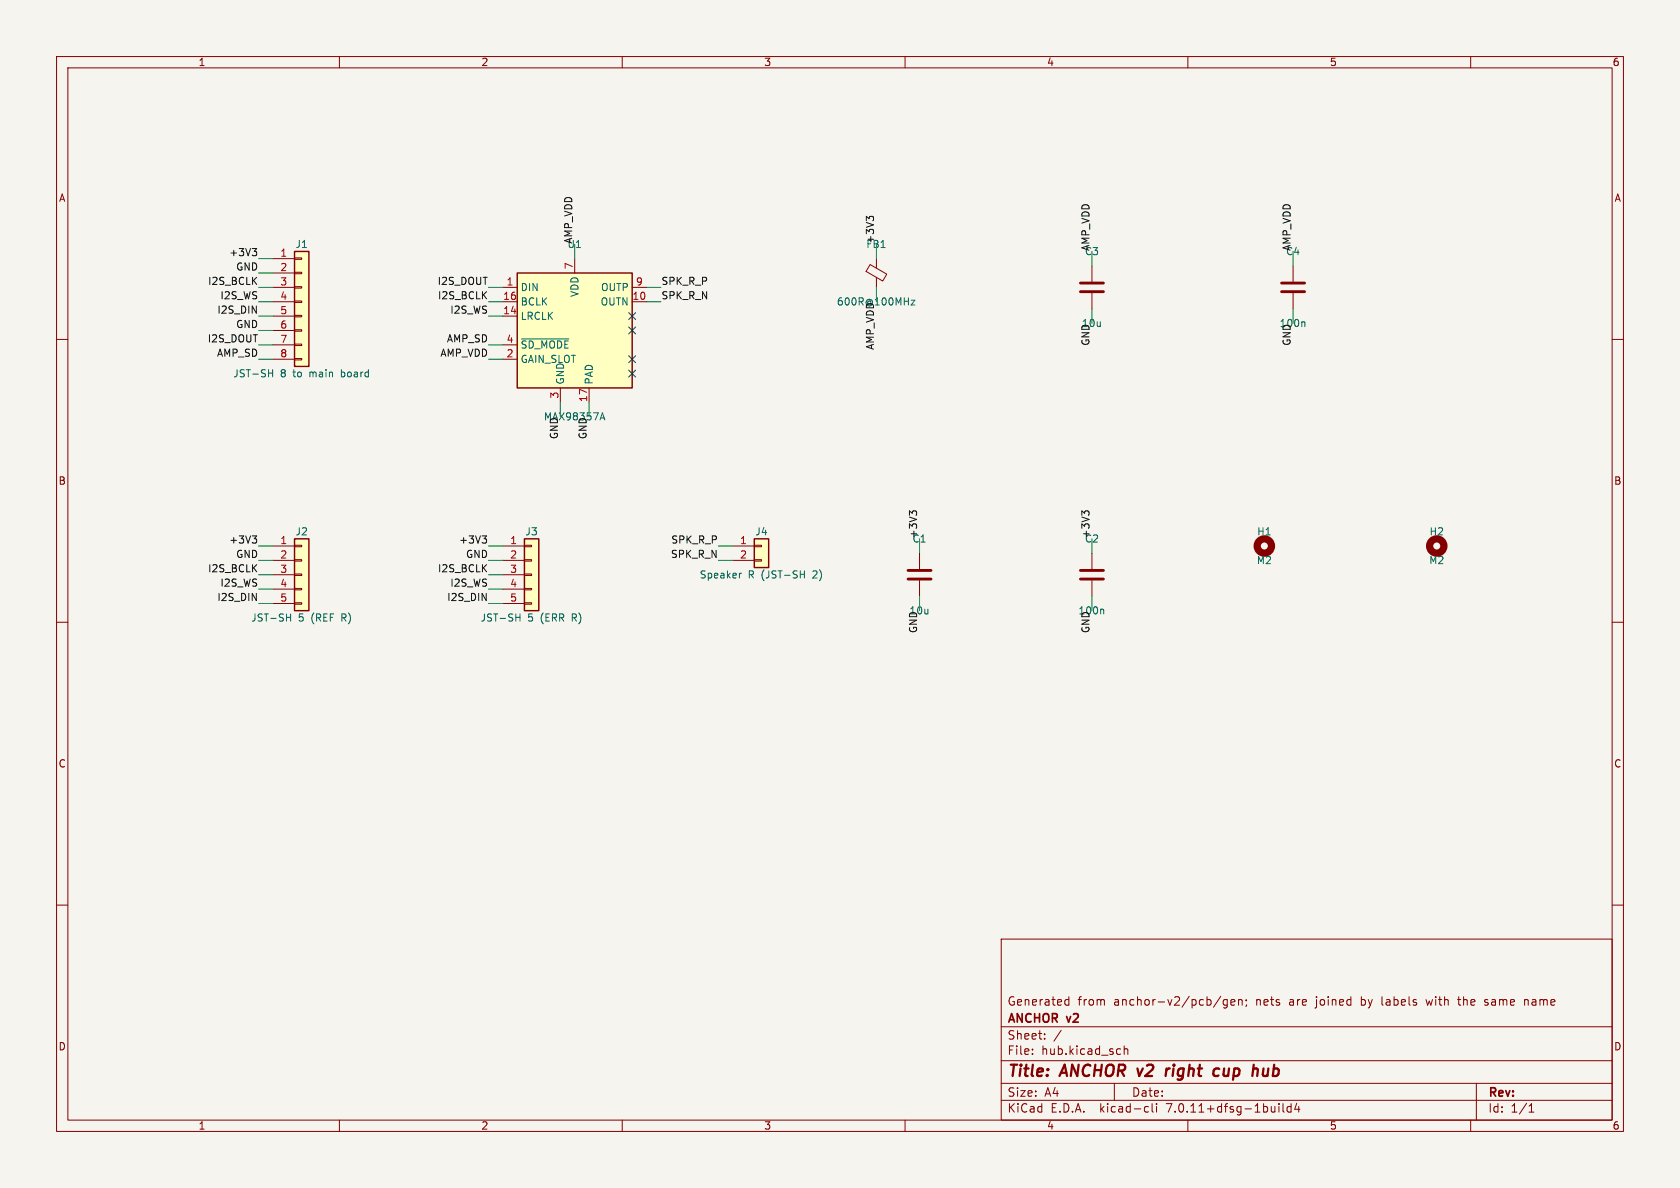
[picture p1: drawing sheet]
(kicad_sch (version 20230121) (generator eeschema) (paper "A4") (title_block (title "ANCHOR v2 right cup hub") (company "ANCHOR v2") (comment 1 "Generated from anchor-v2/pcb/gen; nets are joined by labels with the same name")) (lib_symbols (symbol "Connector_Generic:Conn_01x08" (pin_names (offset 1.016) hide) (in_bom yes) (on_board yes) (property "Reference" "J" (at 0 10.16 0) (effects (font (size 1.27 1.27)))) (property "Value" "Conn_01x08" (at 0 -12.7 0) (effects (font (size 1.27 1.27)))) (property "Footprint" "" (at 0 0 0) (effects (font (size 1.27 1.27)) hide)) (property "Datasheet" "~" (at 0 0 0) (effects (font (size 1.27 1.27)) hide)) (property "ki_keywords" "connector" (at 0 0 0) (effects (font (size 1.27 1.27)) hide)) (property "ki_description" "Generic connector, single row, 01x08, script generated (kicad-library-utils/schlib/autogen/connector/)" (at 0 0 0) (effects (font (size 1.27 1.27)) hide)) (property "ki_fp_filters" "Connector*:*_1x??_*" (at 0 0 0) (effects (font (size 1.27 1.27)) hide)) (symbol "Conn_01x08_1_1" (rectangle (start -1.27 -10.033) (end 0 -10.287) (stroke (width 0.1524) (type default)) (fill (type none))) (rectangle (start -1.27 -7.493) (end 0 -7.747) (stroke (width 0.1524) (type default)) (fill (type none))) (rectangle (start -1.27 -4.953) (end 0 -5.207) (stroke (width 0.1524) (type default)) (fill (type none))) (rectangle (start -1.27 -2.413) (end 0 -2.667) (stroke (width 0.1524) (type default)) (fill (type none))) (rectangle (start -1.27 0.127) (end 0 -0.127) (stroke (width 0.1524) (type default)) (fill (type none))) (rectangle (start -1.27 2.667) (end 0 2.413) (stroke (width 0.1524) (type default)) (fill (type none))) (rectangle (start -1.27 5.207) (end 0 4.953) (stroke (width 0.1524) (type default)) (fill (type none))) (rectangle (start -1.27 7.747) (end 0 7.493) (stroke (width 0.1524) (type default)) (fill (type none))) (rectangle (start -1.27 8.89) (end 1.27 -11.43) (stroke (width 0.254) (type default)) (fill (type background))) (pin passive line (at -5.08 7.62 0) (length 3.81) (name "Pin_1" (effects (font (size 1.27 1.27)))) (number "1" (effects (font (size 1.27 1.27))))) (pin passive line (at -5.08 5.08 0) (length 3.81) (name "Pin_2" (effects (font (size 1.27 1.27)))) (number "2" (effects (font (size 1.27 1.27))))) (pin passive line (at -5.08 2.54 0) (length 3.81) (name "Pin_3" (effects (font (size 1.27 1.27)))) (number "3" (effects (font (size 1.27 1.27))))) (pin passive line (at -5.08 0 0) (length 3.81) (name "Pin_4" (effects (font (size 1.27 1.27)))) (number "4" (effects (font (size 1.27 1.27))))) (pin passive line (at -5.08 -2.54 0) (length 3.81) (name "Pin_5" (effects (font (size 1.27 1.27)))) (number "5" (effects (font (size 1.27 1.27))))) (pin passive line (at -5.08 -5.08 0) (length 3.81) (name "Pin_6" (effects (font (size 1.27 1.27)))) (number "6" (effects (font (size 1.27 1.27))))) (pin passive line (at -5.08 -7.62 0) (length 3.81) (name "Pin_7" (effects (font (size 1.27 1.27)))) (number "7" (effects (font (size 1.27 1.27))))) (pin passive line (at -5.08 -10.16 0) (length 3.81) (name "Pin_8" (effects (font (size 1.27 1.27)))) (number "8" (effects (font (size 1.27 1.27))))))) (symbol "Audio:MAX98357A" (in_bom yes) (on_board yes) (property "Reference" "U" (at -8.89 11.43 0) (effects (font (size 1.27 1.27)))) (property "Value" "MAX98357A" (at 10.16 11.43 0) (effects (font (size 1.27 1.27)))) (property "Footprint" "Package_DFN_QFN:TQFN-16-1EP_3x3mm_P0.5mm_EP1.23x1.23mm" (at -1.27 -2.54 0) (effects (font (size 1.27 1.27)) hide)) (property "Datasheet" "https://www.analog.com/media/en/technical-documentation/data-sheets/MAX98357A-MAX98357B.pdf" (at 0 -2.54 0) (effects (font (size 1.27 1.27)) hide)) (property "ki_keywords" "pcm tdm i2s left-justified amplifier audio dac" (at 0 0 0) (effects (font (size 1.27 1.27)) hide)) (property "ki_description" "Mono DAC with amplifier, I2S, PCM, TDM, 32-bit, 96khz, 3.2W, TQFP-16" (at 0 0 0) (effects (font (size 1.27 1.27)) hide)) (property "ki_fp_filters" "TQFN*3x3mm*P0.5mm*EP1.23x1.23mm*" (at 0 0 0) (effects (font (size 1.27 1.27)) hide)) (symbol "MAX98357A_1_1" (rectangle (start -10.16 10.16) (end 10.16 -10.16) (stroke (width 0.254) (type default)) (fill (type background))) (pin input line (at -12.7 7.62 0) (length 2.54) (name "DIN" (effects (font (size 1.27 1.27)))) (number "1" (effects (font (size 1.27 1.27))))) (pin output line (at 12.7 5.08 180) (length 2.54) (name "OUTN" (effects (font (size 1.27 1.27)))) (number "10" (effects (font (size 1.27 1.27))))) (pin passive line (at -2.54 -12.7 90) (length 2.54) hide (name "GND" (effects (font (size 1.27 1.27)))) (number "11" (effects (font (size 1.27 1.27))))) (pin no_connect line (at 10.16 -5.08 180) (length 2.54) hide (name "NC" (effects (font (size 1.27 1.27)))) (number "12" (effects (font (size 1.27 1.27))))) (pin no_connect line (at 10.16 -7.62 180) (length 2.54) hide (name "NC" (effects (font (size 1.27 1.27)))) (number "13" (effects (font (size 1.27 1.27))))) (pin input line (at -12.7 2.54 0) (length 2.54) (name "LRCLK" (effects (font (size 1.27 1.27)))) (number "14" (effects (font (size 1.27 1.27))))) (pin passive line (at -2.54 -12.7 90) (length 2.54) hide (name "GND" (effects (font (size 1.27 1.27)))) (number "15" (effects (font (size 1.27 1.27))))) (pin input line (at -12.7 5.08 0) (length 2.54) (name "BCLK" (effects (font (size 1.27 1.27)))) (number "16" (effects (font (size 1.27 1.27))))) (pin unspecified line (at 2.54 -12.7 90) (length 2.54) (name "PAD" (effects (font (size 1.27 1.27)))) (number "17" (effects (font (size 1.27 1.27))))) (pin passive line (at -12.7 -5.08 0) (length 2.54) (name "GAIN_SLOT" (effects (font (size 1.27 1.27)))) (number "2" (effects (font (size 1.27 1.27))))) (pin power_in line (at -2.54 -12.7 90) (length 2.54) (name "GND" (effects (font (size 1.27 1.27)))) (number "3" (effects (font (size 1.27 1.27))))) (pin input line (at -12.7 -2.54 0) (length 2.54) (name "~{SD_MODE}" (effects (font (size 1.27 1.27)))) (number "4" (effects (font (size 1.27 1.27))))) (pin no_connect line (at 10.16 2.54 180) (length 2.54) hide (name "NC" (effects (font (size 1.27 1.27)))) (number "5" (effects (font (size 1.27 1.27))))) (pin no_connect line (at 10.16 0 180) (length 2.54) hide (name "NC" (effects (font (size 1.27 1.27)))) (number "6" (effects (font (size 1.27 1.27))))) (pin power_in line (at 0 12.7 270) (length 2.54) (name "VDD" (effects (font (size 1.27 1.27)))) (number "7" (effects (font (size 1.27 1.27))))) (pin passive line (at 0 12.7 270) (length 2.54) hide (name "VDD" (effects (font (size 1.27 1.27)))) (number "8" (effects (font (size 1.27 1.27))))) (pin output line (at 12.7 7.62 180) (length 2.54) (name "OUTP" (effects (font (size 1.27 1.27)))) (number "9" (effects (font (size 1.27 1.27))))))) (symbol "Device:FerriteBead_Small" (pin_numbers hide) (pin_names (offset 0)) (in_bom yes) (on_board yes) (property "Reference" "FB" (at 1.905 1.27 0) (effects (font (size 1.27 1.27)) (justify left))) (property "Value" "FerriteBead_Small" (at 1.905 -1.27 0) (effects (font (size 1.27 1.27)) (justify left))) (property "Footprint" "" (at -1.778 0 90) (effects (font (size 1.27 1.27)) hide)) (property "Datasheet" "~" (at 0 0 0) (effects (font (size 1.27 1.27)) hide)) (property "ki_keywords" "L ferrite bead inductor filter" (at 0 0 0) (effects (font (size 1.27 1.27)) hide)) (property "ki_description" "Ferrite bead, small symbol" (at 0 0 0) (effects (font (size 1.27 1.27)) hide)) (property "ki_fp_filters" "Inductor_* L_* *Ferrite*" (at 0 0 0) (effects (font (size 1.27 1.27)) hide)) (symbol "FerriteBead_Small_0_1" (polyline (pts (xy 0 -1.27) (xy 0 -0.7874)) (stroke (width 0) (type default)) (fill (type none))) (polyline (pts (xy 0 0.889) (xy 0 1.2954)) (stroke (width 0) (type default)) (fill (type none))) (polyline (pts (xy -1.8288 0.2794) (xy -1.1176 1.4986) (xy 1.8288 -0.2032) (xy 1.1176 -1.4224) (xy -1.8288 0.2794)) (stroke (width 0) (type default)) (fill (type none)))) (symbol "FerriteBead_Small_1_1" (pin passive line (at 0 2.54 270) (length 1.27) (name "~" (effects (font (size 1.27 1.27)))) (number "1" (effects (font (size 1.27 1.27))))) (pin passive line (at 0 -2.54 90) (length 1.27) (name "~" (effects (font (size 1.27 1.27)))) (number "2" (effects (font (size 1.27 1.27))))))) (symbol "Device:C" (pin_numbers hide) (pin_names (offset 0.254)) (in_bom yes) (on_board yes) (property "Reference" "C" (at 0.635 2.54 0) (effects (font (size 1.27 1.27)) (justify left))) (property "Value" "C" (at 0.635 -2.54 0) (effects (font (size 1.27 1.27)) (justify left))) (property "Footprint" "" (at 0.9652 -3.81 0) (effects (font (size 1.27 1.27)) hide)) (property "Datasheet" "~" (at 0 0 0) (effects (font (size 1.27 1.27)) hide)) (property "ki_keywords" "cap capacitor" (at 0 0 0) (effects (font (size 1.27 1.27)) hide)) (property "ki_description" "Unpolarized capacitor" (at 0 0 0) (effects (font (size 1.27 1.27)) hide)) (property "ki_fp_filters" "C_*" (at 0 0 0) (effects (font (size 1.27 1.27)) hide)) (symbol "C_0_1" (polyline (pts (xy -2.032 -0.762) (xy 2.032 -0.762)) (stroke (width 0.508) (type default)) (fill (type none))) (polyline (pts (xy -2.032 0.762) (xy 2.032 0.762)) (stroke (width 0.508) (type default)) (fill (type none)))) (symbol "C_1_1" (pin passive line (at 0 3.81 270) (length 2.794) (name "~" (effects (font (size 1.27 1.27)))) (number "1" (effects (font (size 1.27 1.27))))) (pin passive line (at 0 -3.81 90) (length 2.794) (name "~" (effects (font (size 1.27 1.27)))) (number "2" (effects (font (size 1.27 1.27))))))) (symbol "Connector_Generic:Conn_01x05" (pin_names (offset 1.016) hide) (in_bom yes) (on_board yes) (property "Reference" "J" (at 0 7.62 0) (effects (font (size 1.27 1.27)))) (property "Value" "Conn_01x05" (at 0 -7.62 0) (effects (font (size 1.27 1.27)))) (property "Footprint" "" (at 0 0 0) (effects (font (size 1.27 1.27)) hide)) (property "Datasheet" "~" (at 0 0 0) (effects (font (size 1.27 1.27)) hide)) (property "ki_keywords" "connector" (at 0 0 0) (effects (font (size 1.27 1.27)) hide)) (property "ki_description" "Generic connector, single row, 01x05, script generated (kicad-library-utils/schlib/autogen/connector/)" (at 0 0 0) (effects (font (size 1.27 1.27)) hide)) (property "ki_fp_filters" "Connector*:*_1x??_*" (at 0 0 0) (effects (font (size 1.27 1.27)) hide)) (symbol "Conn_01x05_1_1" (rectangle (start -1.27 -4.953) (end 0 -5.207) (stroke (width 0.1524) (type default)) (fill (type none))) (rectangle (start -1.27 -2.413) (end 0 -2.667) (stroke (width 0.1524) (type default)) (fill (type none))) (rectangle (start -1.27 0.127) (end 0 -0.127) (stroke (width 0.1524) (type default)) (fill (type none))) (rectangle (start -1.27 2.667) (end 0 2.413) (stroke (width 0.1524) (type default)) (fill (type none))) (rectangle (start -1.27 5.207) (end 0 4.953) (stroke (width 0.1524) (type default)) (fill (type none))) (rectangle (start -1.27 6.35) (end 1.27 -6.35) (stroke (width 0.254) (type default)) (fill (type background))) (pin passive line (at -5.08 5.08 0) (length 3.81) (name "Pin_1" (effects (font (size 1.27 1.27)))) (number "1" (effects (font (size 1.27 1.27))))) (pin passive line (at -5.08 2.54 0) (length 3.81) (name "Pin_2" (effects (font (size 1.27 1.27)))) (number "2" (effects (font (size 1.27 1.27))))) (pin passive line (at -5.08 0 0) (length 3.81) (name "Pin_3" (effects (font (size 1.27 1.27)))) (number "3" (effects (font (size 1.27 1.27))))) (pin passive line (at -5.08 -2.54 0) (length 3.81) (name "Pin_4" (effects (font (size 1.27 1.27)))) (number "4" (effects (font (size 1.27 1.27))))) (pin passive line (at -5.08 -5.08 0) (length 3.81) (name "Pin_5" (effects (font (size 1.27 1.27)))) (number "5" (effects (font (size 1.27 1.27))))))) (symbol "Connector_Generic:Conn_01x02" (pin_names (offset 1.016) hide) (in_bom yes) (on_board yes) (property "Reference" "J" (at 0 2.54 0) (effects (font (size 1.27 1.27)))) (property "Value" "Conn_01x02" (at 0 -5.08 0) (effects (font (size 1.27 1.27)))) (property "Footprint" "" (at 0 0 0) (effects (font (size 1.27 1.27)) hide)) (property "Datasheet" "~" (at 0 0 0) (effects (font (size 1.27 1.27)) hide)) (property "ki_keywords" "connector" (at 0 0 0) (effects (font (size 1.27 1.27)) hide)) (property "ki_description" "Generic connector, single row, 01x02, script generated (kicad-library-utils/schlib/autogen/connector/)" (at 0 0 0) (effects (font (size 1.27 1.27)) hide)) (property "ki_fp_filters" "Connector*:*_1x??_*" (at 0 0 0) (effects (font (size 1.27 1.27)) hide)) (symbol "Conn_01x02_1_1" (rectangle (start -1.27 -2.413) (end 0 -2.667) (stroke (width 0.1524) (type default)) (fill (type none))) (rectangle (start -1.27 0.127) (end 0 -0.127) (stroke (width 0.1524) (type default)) (fill (type none))) (rectangle (start -1.27 1.27) (end 1.27 -3.81) (stroke (width 0.254) (type default)) (fill (type background))) (pin passive line (at -5.08 0 0) (length 3.81) (name "Pin_1" (effects (font (size 1.27 1.27)))) (number "1" (effects (font (size 1.27 1.27))))) (pin passive line (at -5.08 -2.54 0) (length 3.81) (name "Pin_2" (effects (font (size 1.27 1.27)))) (number "2" (effects (font (size 1.27 1.27))))))) (symbol "Mechanical:MountingHole" (pin_names (offset 1.016)) (in_bom yes) (on_board yes) (property "Reference" "H" (at 0 5.08 0) (effects (font (size 1.27 1.27)))) (property "Value" "MountingHole" (at 0 3.175 0) (effects (font (size 1.27 1.27)))) (property "Footprint" "" (at 0 0 0) (effects (font (size 1.27 1.27)) hide)) (property "Datasheet" "~" (at 0 0 0) (effects (font (size 1.27 1.27)) hide)) (property "ki_keywords" "mounting hole" (at 0 0 0) (effects (font (size 1.27 1.27)) hide)) (property "ki_description" "Mounting Hole without connection" (at 0 0 0) (effects (font (size 1.27 1.27)) hide)) (property "ki_fp_filters" "MountingHole*" (at 0 0 0) (effects (font (size 1.27 1.27)) hide)) (symbol "MountingHole_0_1" (circle (center 0 0) (radius 1.27) (stroke (width 1.27) (type default)) (fill (type none)))))) (symbol (lib_id "Connector_Generic:Conn_01x08") (at 53.34 53.34 0) (unit 1) (in_bom yes) (on_board yes) (dnp no) (property "Reference" "J1" (at 53.34 43.18 0) (effects (font (size 1.27 1.27))))(property "Value" "JST-SH 8 to main board" (at 53.34 66.04 0) (effects (font (size 1.27 1.27))))(property "Footprint" "Connector_JST:JST_SH_SM08B-SRSS-TB_1x08-1MP_P1.00mm_Horizontal" (at 53.34 68.58 0) (effects (font (size 1.27 1.27)) hide))(property "Datasheet" "" (at 53.34 68.58 0) (effects (font (size 1.27 1.27)) hide))(property "MPN" "SM08B-SRSS-TB" (at 53.34 53.34 0) (effects (font (size 1.27 1.27)) hide)) (pin "1") (pin "2") (pin "3") (pin "4") (pin "5") (pin "6") (pin "7") (pin "8")) (wire (pts (xy 48.26 45.72) (xy 45.72 45.72)) (stroke (width 0) (type default))) (label "+3V3" (at 45.72 45.72 180) (fields_autoplaced) (effects (font (size 1.27 1.27)) (justify right bottom))) (wire (pts (xy 48.26 48.26) (xy 45.72 48.26)) (stroke (width 0) (type default))) (label "GND" (at 45.72 48.26 180) (fields_autoplaced) (effects (font (size 1.27 1.27)) (justify right bottom))) (wire (pts (xy 48.26 50.80) (xy 45.72 50.80)) (stroke (width 0) (type default))) (label "I2S_BCLK" (at 45.72 50.80 180) (fields_autoplaced) (effects (font (size 1.27 1.27)) (justify right bottom))) (wire (pts (xy 48.26 53.34) (xy 45.72 53.34)) (stroke (width 0) (type default))) (label "I2S_WS" (at 45.72 53.34 180) (fields_autoplaced) (effects (font (size 1.27 1.27)) (justify right bottom))) (wire (pts (xy 48.26 55.88) (xy 45.72 55.88)) (stroke (width 0) (type default))) (label "I2S_DIN" (at 45.72 55.88 180) (fields_autoplaced) (effects (font (size 1.27 1.27)) (justify right bottom))) (wire (pts (xy 48.26 58.42) (xy 45.72 58.42)) (stroke (width 0) (type default))) (label "GND" (at 45.72 58.42 180) (fields_autoplaced) (effects (font (size 1.27 1.27)) (justify right bottom))) (wire (pts (xy 48.26 60.96) (xy 45.72 60.96)) (stroke (width 0) (type default))) (label "I2S_DOUT" (at 45.72 60.96 180) (fields_autoplaced) (effects (font (size 1.27 1.27)) (justify right bottom))) (wire (pts (xy 48.26 63.50) (xy 45.72 63.50)) (stroke (width 0) (type default))) (label "AMP_SD" (at 45.72 63.50 180) (fields_autoplaced) (effects (font (size 1.27 1.27)) (justify right bottom))) (symbol (lib_id "Audio:MAX98357A") (at 101.60 58.42 0) (unit 1) (in_bom yes) (on_board yes) (dnp no) (property "Reference" "U1" (at 101.60 43.18 0) (effects (font (size 1.27 1.27))))(property "Value" "MAX98357A" (at 101.60 73.66 0) (effects (font (size 1.27 1.27))))(property "Footprint" "Package_DFN_QFN:TQFN-16-1EP_3x3mm_P0.5mm_EP1.23x1.23mm" (at 101.60 76.20 0) (effects (font (size 1.27 1.27)) hide))(property "Datasheet" "" (at 101.60 76.20 0) (effects (font (size 1.27 1.27)) hide))(property "MPN" "MAX98357AETE+T" (at 101.60 58.42 0) (effects (font (size 1.27 1.27)) hide))(property "LCSC" "C910544" (at 101.60 58.42 0) (effects (font (size 1.27 1.27)) hide)) (pin "1") (pin "10") (pin "11") (pin "12") (pin "13") (pin "14") (pin "15") (pin "16") (pin "17") (pin "2") (pin "3") (pin "4") (pin "5") (pin "6") (pin "7") (pin "8") (pin "9")) (wire (pts (xy 88.90 50.80) (xy 86.36 50.80)) (stroke (width 0) (type default))) (label "I2S_DOUT" (at 86.36 50.80 180) (fields_autoplaced) (effects (font (size 1.27 1.27)) (justify right bottom))) (wire (pts (xy 114.30 53.34) (xy 116.84 53.34)) (stroke (width 0) (type default))) (label "SPK_R_N" (at 116.84 53.34 0) (fields_autoplaced) (effects (font (size 1.27 1.27)) (justify left bottom))) (wire (pts (xy 99.06 71.12) (xy 99.06 73.66)) (stroke (width 0) (type default))) (label "GND" (at 99.06 73.66 270) (fields_autoplaced) (effects (font (size 1.27 1.27)) (justify right bottom))) (no_connect (at 111.76 63.50)) (no_connect (at 111.76 66.04)) (wire (pts (xy 88.90 55.88) (xy 86.36 55.88)) (stroke (width 0) (type default))) (label "I2S_WS" (at 86.36 55.88 180) (fields_autoplaced) (effects (font (size 1.27 1.27)) (justify right bottom))) (wire (pts (xy 88.90 53.34) (xy 86.36 53.34)) (stroke (width 0) (type default))) (label "I2S_BCLK" (at 86.36 53.34 180) (fields_autoplaced) (effects (font (size 1.27 1.27)) (justify right bottom))) (wire (pts (xy 104.14 71.12) (xy 104.14 73.66)) (stroke (width 0) (type default))) (label "GND" (at 104.14 73.66 270) (fields_autoplaced) (effects (font (size 1.27 1.27)) (justify right bottom))) (wire (pts (xy 88.90 63.50) (xy 86.36 63.50)) (stroke (width 0) (type default))) (label "AMP_VDD" (at 86.36 63.50 180) (fields_autoplaced) (effects (font (size 1.27 1.27)) (justify right bottom))) (wire (pts (xy 88.90 60.96) (xy 86.36 60.96)) (stroke (width 0) (type default))) (label "AMP_SD" (at 86.36 60.96 180) (fields_autoplaced) (effects (font (size 1.27 1.27)) (justify right bottom))) (no_connect (at 111.76 55.88)) (no_connect (at 111.76 58.42)) (wire (pts (xy 101.60 45.72) (xy 101.60 43.18)) (stroke (width 0) (type default))) (label "AMP_VDD" (at 101.60 43.18 90) (fields_autoplaced) (effects (font (size 1.27 1.27)) (justify left bottom))) (wire (pts (xy 114.30 50.80) (xy 116.84 50.80)) (stroke (width 0) (type default))) (label "SPK_R_P" (at 116.84 50.80 0) (fields_autoplaced) (effects (font (size 1.27 1.27)) (justify left bottom))) (symbol (lib_id "Device:FerriteBead_Small") (at 154.94 48.26 0) (unit 1) (in_bom yes) (on_board yes) (dnp no) (property "Reference" "FB1" (at 154.94 43.18 0) (effects (font (size 1.27 1.27))))(property "Value" "600R@100MHz" (at 154.94 53.34 0) (effects (font (size 1.27 1.27))))(property "Footprint" "Inductor_SMD:L_0603_1608Metric" (at 154.94 55.88 0) (effects (font (size 1.27 1.27)) hide))(property "Datasheet" "" (at 154.94 55.88 0) (effects (font (size 1.27 1.27)) hide)) (pin "1") (pin "2")) (wire (pts (xy 154.94 45.72) (xy 154.94 43.18)) (stroke (width 0) (type default))) (label "+3V3" (at 154.94 43.18 90) (fields_autoplaced) (effects (font (size 1.27 1.27)) (justify left bottom))) (wire (pts (xy 154.94 50.80) (xy 154.94 53.34)) (stroke (width 0) (type default))) (label "AMP_VDD" (at 154.94 53.34 270) (fields_autoplaced) (effects (font (size 1.27 1.27)) (justify right bottom))) (symbol (lib_id "Device:C") (at 193.04 50.80 0) (unit 1) (in_bom yes) (on_board yes) (dnp no) (property "Reference" "C3" (at 193.04 44.45 0) (effects (font (size 1.27 1.27))))(property "Value" "10u" (at 193.04 57.15 0) (effects (font (size 1.27 1.27))))(property "Footprint" "Capacitor_SMD:C_0805_2012Metric" (at 193.04 59.69 0) (effects (font (size 1.27 1.27)) hide))(property "Datasheet" "" (at 193.04 59.69 0) (effects (font (size 1.27 1.27)) hide)) (pin "1") (pin "2")) (wire (pts (xy 193.04 46.99) (xy 193.04 44.45)) (stroke (width 0) (type default))) (label "AMP_VDD" (at 193.04 44.45 90) (fields_autoplaced) (effects (font (size 1.27 1.27)) (justify left bottom))) (wire (pts (xy 193.04 54.61) (xy 193.04 57.15)) (stroke (width 0) (type default))) (label "GND" (at 193.04 57.15 270) (fields_autoplaced) (effects (font (size 1.27 1.27)) (justify right bottom))) (symbol (lib_id "Device:C") (at 228.60 50.80 0) (unit 1) (in_bom yes) (on_board yes) (dnp no) (property "Reference" "C4" (at 228.60 44.45 0) (effects (font (size 1.27 1.27))))(property "Value" "100n" (at 228.60 57.15 0) (effects (font (size 1.27 1.27))))(property "Footprint" "Capacitor_SMD:C_0603_1608Metric" (at 228.60 59.69 0) (effects (font (size 1.27 1.27)) hide))(property "Datasheet" "" (at 228.60 59.69 0) (effects (font (size 1.27 1.27)) hide)) (pin "1") (pin "2")) (wire (pts (xy 228.60 46.99) (xy 228.60 44.45)) (stroke (width 0) (type default))) (label "AMP_VDD" (at 228.60 44.45 90) (fields_autoplaced) (effects (font (size 1.27 1.27)) (justify left bottom))) (wire (pts (xy 228.60 54.61) (xy 228.60 57.15)) (stroke (width 0) (type default))) (label "GND" (at 228.60 57.15 270) (fields_autoplaced) (effects (font (size 1.27 1.27)) (justify right bottom))) (symbol (lib_id "Connector_Generic:Conn_01x05") (at 53.34 101.60 0) (unit 1) (in_bom yes) (on_board yes) (dnp no) (property "Reference" "J2" (at 53.34 93.98 0) (effects (font (size 1.27 1.27))))(property "Value" "JST-SH 5 (REF R)" (at 53.34 109.22 0) (effects (font (size 1.27 1.27))))(property "Footprint" "Connector_JST:JST_SH_SM05B-SRSS-TB_1x05-1MP_P1.00mm_Horizontal" (at 53.34 111.76 0) (effects (font (size 1.27 1.27)) hide))(property "Datasheet" "" (at 53.34 111.76 0) (effects (font (size 1.27 1.27)) hide))(property "MPN" "SM05B-SRSS-TB" (at 53.34 101.60 0) (effects (font (size 1.27 1.27)) hide)) (pin "1") (pin "2") (pin "3") (pin "4") (pin "5")) (wire (pts (xy 48.26 96.52) (xy 45.72 96.52)) (stroke (width 0) (type default))) (label "+3V3" (at 45.72 96.52 180) (fields_autoplaced) (effects (font (size 1.27 1.27)) (justify right bottom))) (wire (pts (xy 48.26 99.06) (xy 45.72 99.06)) (stroke (width 0) (type default))) (label "GND" (at 45.72 99.06 180) (fields_autoplaced) (effects (font (size 1.27 1.27)) (justify right bottom))) (wire (pts (xy 48.26 101.60) (xy 45.72 101.60)) (stroke (width 0) (type default))) (label "I2S_BCLK" (at 45.72 101.60 180) (fields_autoplaced) (effects (font (size 1.27 1.27)) (justify right bottom))) (wire (pts (xy 48.26 104.14) (xy 45.72 104.14)) (stroke (width 0) (type default))) (label "I2S_WS" (at 45.72 104.14 180) (fields_autoplaced) (effects (font (size 1.27 1.27)) (justify right bottom))) (wire (pts (xy 48.26 106.68) (xy 45.72 106.68)) (stroke (width 0) (type default))) (label "I2S_DIN" (at 45.72 106.68 180) (fields_autoplaced) (effects (font (size 1.27 1.27)) (justify right bottom))) (symbol (lib_id "Connector_Generic:Conn_01x05") (at 93.98 101.60 0) (unit 1) (in_bom yes) (on_board yes) (dnp no) (property "Reference" "J3" (at 93.98 93.98 0) (effects (font (size 1.27 1.27))))(property "Value" "JST-SH 5 (ERR R)" (at 93.98 109.22 0) (effects (font (size 1.27 1.27))))(property "Footprint" "Connector_JST:JST_SH_SM05B-SRSS-TB_1x05-1MP_P1.00mm_Horizontal" (at 93.98 111.76 0) (effects (font (size 1.27 1.27)) hide))(property "Datasheet" "" (at 93.98 111.76 0) (effects (font (size 1.27 1.27)) hide))(property "MPN" "SM05B-SRSS-TB" (at 93.98 101.60 0) (effects (font (size 1.27 1.27)) hide)) (pin "1") (pin "2") (pin "3") (pin "4") (pin "5")) (wire (pts (xy 88.90 96.52) (xy 86.36 96.52)) (stroke (width 0) (type default))) (label "+3V3" (at 86.36 96.52 180) (fields_autoplaced) (effects (font (size 1.27 1.27)) (justify right bottom))) (wire (pts (xy 88.90 99.06) (xy 86.36 99.06)) (stroke (width 0) (type default))) (label "GND" (at 86.36 99.06 180) (fields_autoplaced) (effects (font (size 1.27 1.27)) (justify right bottom))) (wire (pts (xy 88.90 101.60) (xy 86.36 101.60)) (stroke (width 0) (type default))) (label "I2S_BCLK" (at 86.36 101.60 180) (fields_autoplaced) (effects (font (size 1.27 1.27)) (justify right bottom))) (wire (pts (xy 88.90 104.14) (xy 86.36 104.14)) (stroke (width 0) (type default))) (label "I2S_WS" (at 86.36 104.14 180) (fields_autoplaced) (effects (font (size 1.27 1.27)) (justify right bottom))) (wire (pts (xy 88.90 106.68) (xy 86.36 106.68)) (stroke (width 0) (type default))) (label "I2S_DIN" (at 86.36 106.68 180) (fields_autoplaced) (effects (font (size 1.27 1.27)) (justify right bottom))) (symbol (lib_id "Connector_Generic:Conn_01x02") (at 134.62 96.52 0) (unit 1) (in_bom yes) (on_board yes) (dnp no) (property "Reference" "J4" (at 134.62 93.98 0) (effects (font (size 1.27 1.27))))(property "Value" "Speaker R (JST-SH 2)" (at 134.62 101.60 0) (effects (font (size 1.27 1.27))))(property "Footprint" "Connector_JST:JST_SH_SM02B-SRSS-TB_1x02-1MP_P1.00mm_Horizontal" (at 134.62 104.14 0) (effects (font (size 1.27 1.27)) hide))(property "Datasheet" "" (at 134.62 104.14 0) (effects (font (size 1.27 1.27)) hide))(property "MPN" "SM02B-SRSS-TB" (at 134.62 96.52 0) (effects (font (size 1.27 1.27)) hide)) (pin "1") (pin "2")) (wire (pts (xy 129.54 96.52) (xy 127.00 96.52)) (stroke (width 0) (type default))) (label "SPK_R_P" (at 127.00 96.52 180) (fields_autoplaced) (effects (font (size 1.27 1.27)) (justify right bottom))) (wire (pts (xy 129.54 99.06) (xy 127.00 99.06)) (stroke (width 0) (type default))) (label "SPK_R_N" (at 127.00 99.06 180) (fields_autoplaced) (effects (font (size 1.27 1.27)) (justify right bottom))) (symbol (lib_id "Device:C") (at 162.56 101.60 0) (unit 1) (in_bom yes) (on_board yes) (dnp no) (property "Reference" "C1" (at 162.56 95.25 0) (effects (font (size 1.27 1.27))))(property "Value" "10u" (at 162.56 107.95 0) (effects (font (size 1.27 1.27))))(property "Footprint" "Capacitor_SMD:C_0805_2012Metric" (at 162.56 110.49 0) (effects (font (size 1.27 1.27)) hide))(property "Datasheet" "" (at 162.56 110.49 0) (effects (font (size 1.27 1.27)) hide)) (pin "1") (pin "2")) (wire (pts (xy 162.56 97.79) (xy 162.56 95.25)) (stroke (width 0) (type default))) (label "+3V3" (at 162.56 95.25 90) (fields_autoplaced) (effects (font (size 1.27 1.27)) (justify left bottom))) (wire (pts (xy 162.56 105.41) (xy 162.56 107.95)) (stroke (width 0) (type default))) (label "GND" (at 162.56 107.95 270) (fields_autoplaced) (effects (font (size 1.27 1.27)) (justify right bottom))) (symbol (lib_id "Device:C") (at 193.04 101.60 0) (unit 1) (in_bom yes) (on_board yes) (dnp no) (property "Reference" "C2" (at 193.04 95.25 0) (effects (font (size 1.27 1.27))))(property "Value" "100n" (at 193.04 107.95 0) (effects (font (size 1.27 1.27))))(property "Footprint" "Capacitor_SMD:C_0603_1608Metric" (at 193.04 110.49 0) (effects (font (size 1.27 1.27)) hide))(property "Datasheet" "" (at 193.04 110.49 0) (effects (font (size 1.27 1.27)) hide)) (pin "1") (pin "2")) (wire (pts (xy 193.04 97.79) (xy 193.04 95.25)) (stroke (width 0) (type default))) (label "+3V3" (at 193.04 95.25 90) (fields_autoplaced) (effects (font (size 1.27 1.27)) (justify left bottom))) (wire (pts (xy 193.04 105.41) (xy 193.04 107.95)) (stroke (width 0) (type default))) (label "GND" (at 193.04 107.95 270) (fields_autoplaced) (effects (font (size 1.27 1.27)) (justify right bottom))) (symbol (lib_id "Mechanical:MountingHole") (at 223.52 96.52 0) (unit 1) (in_bom yes) (on_board yes) (dnp no) (property "Reference" "H1" (at 223.52 93.98 0) (effects (font (size 1.27 1.27))))(property "Value" "M2" (at 223.52 99.06 0) (effects (font (size 1.27 1.27))))(property "Footprint" "MountingHole:MountingHole_2.2mm_M2" (at 223.52 101.60 0) (effects (font (size 1.27 1.27)) hide))(property "Datasheet" "" (at 223.52 101.60 0) (effects (font (size 1.27 1.27)) hide))) (symbol (lib_id "Mechanical:MountingHole") (at 254.00 96.52 0) (unit 1) (in_bom yes) (on_board yes) (dnp no) (property "Reference" "H2" (at 254.00 93.98 0) (effects (font (size 1.27 1.27))))(property "Value" "M2" (at 254.00 99.06 0) (effects (font (size 1.27 1.27))))(property "Footprint" "MountingHole:MountingHole_2.2mm_M2" (at 254.00 101.60 0) (effects (font (size 1.27 1.27)) hide))(property "Datasheet" "" (at 254.00 101.60 0) (effects (font (size 1.27 1.27)) hide))) (sheet_instances (path "" (page "1"))))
